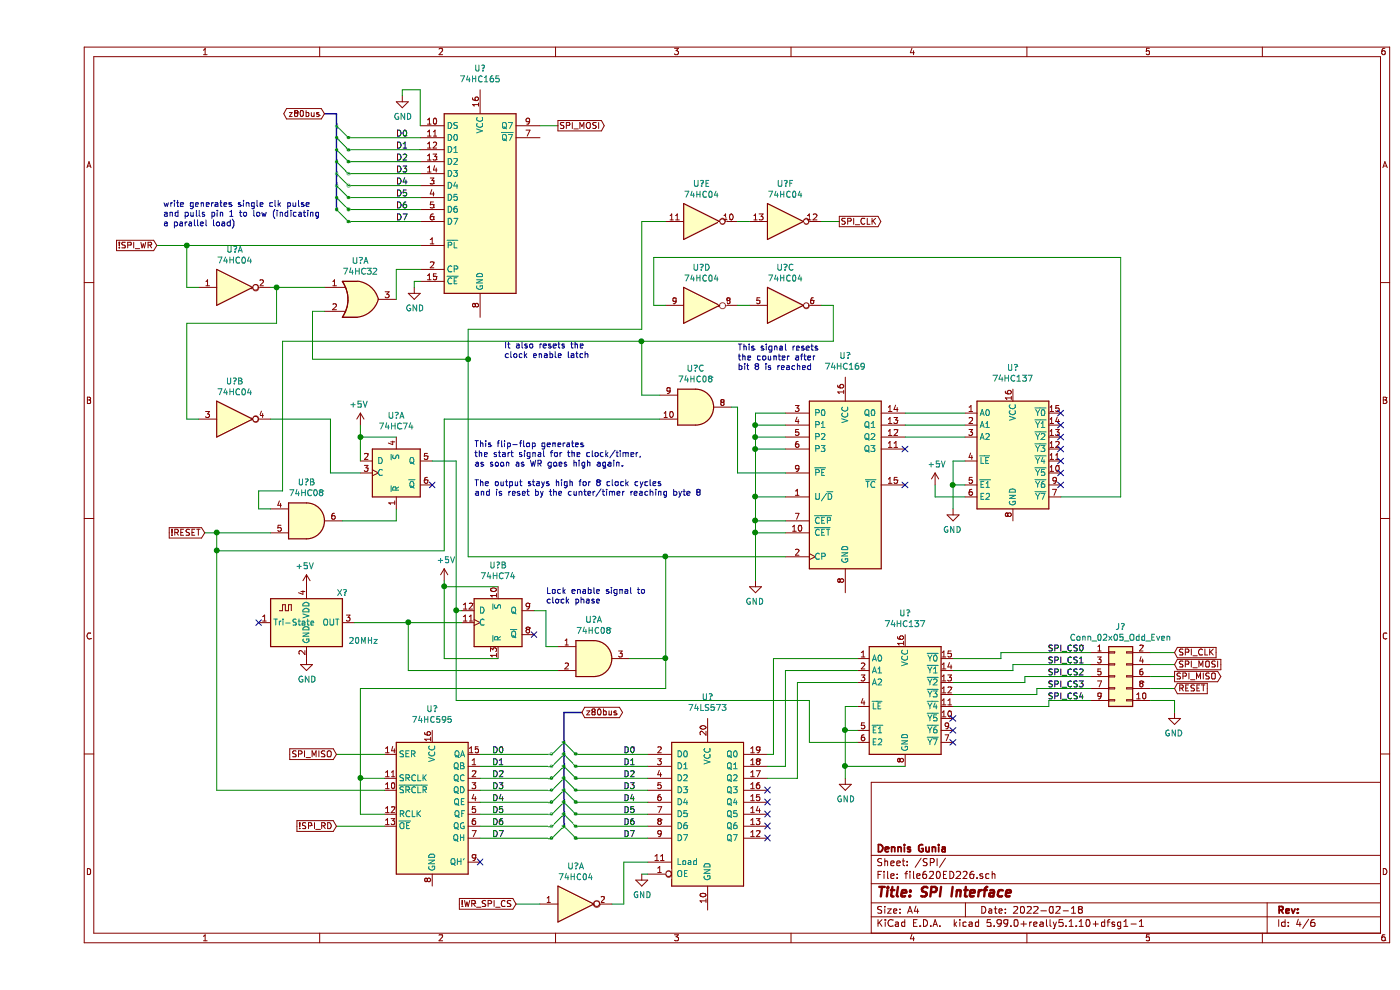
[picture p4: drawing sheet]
EESchema Schematic File Version 4
EELAYER 30 0
EELAYER END
$Descr A4 11693 8268
encoding utf-8
Sheet 4 6
Title "SPI Interface"
Date "2022-02-18"
Rev ""
Comp "Dennis Gunia"
Comment1 ""
Comment2 ""
Comment3 ""
Comment4 ""
$EndDescr
$Comp
L 74xx:74HC165 U?
U 1 1
P 3700 1650
F 0 "U?" H 3700 2731 50  0000 C CNN
F 1 "74HC165" H 3700 2640 50  0000 C CNN
F 2 "" H 3700 1650 50  0001 C CNN
F 3 "https://assets.nexperia.com/documents/data-sheet/74HC_HCT165.pdf" H 3700 1650 50  0001 C CNN
	1    3700 1650
	1    0    0    -1  
$EndComp
Wire Wire Line
	3200 1150 2600 1150
Entry Wire Line
	2600 1150 2500 1050
Text Label 3100 1150 2    50   ~ 0
D0
Wire Wire Line
	3200 1250 2600 1250
Entry Wire Line
	2600 1250 2500 1150
Text Label 3100 1250 2    50   ~ 0
D1
Wire Wire Line
	3200 1350 2600 1350
Entry Wire Line
	2600 1350 2500 1250
Text Label 3100 1350 2    50   ~ 0
D2
Wire Wire Line
	3200 1450 2600 1450
Entry Wire Line
	2600 1450 2500 1350
Text Label 3100 1450 2    50   ~ 0
D3
Wire Wire Line
	3200 1550 2600 1550
Entry Wire Line
	2600 1550 2500 1450
Text Label 3100 1550 2    50   ~ 0
D4
Wire Wire Line
	3200 1650 2600 1650
Entry Wire Line
	2600 1650 2500 1550
Text Label 3100 1650 2    50   ~ 0
D5
Wire Wire Line
	3200 1750 2600 1750
Entry Wire Line
	2600 1750 2500 1650
Text Label 3100 1750 2    50   ~ 0
D6
Wire Wire Line
	3200 1850 2600 1850
Entry Wire Line
	2600 1850 2500 1750
Text Label 3100 1850 2    50   ~ 0
D7
$Comp
L power:GND #PWR?
U 1 1
P 3150 2400
F 0 "#PWR?" H 3150 2150 50  0001 C CNN
F 1 "GND" H 3155 2227 50  0000 C CNN
F 2 "" H 3150 2400 50  0001 C CNN
F 3 "" H 3150 2400 50  0001 C CNN
	1    3150 2400
	1    0    0    -1  
$EndComp
Wire Wire Line
	3200 2350 3150 2350
Wire Wire Line
	3150 2350 3150 2400
Text GLabel 1000 2050 0    50   Input ~ 0
!SPI_WR
$Comp
L power:GND #PWR?
U 1 1
P 3050 800
F 0 "#PWR?" H 3050 550 50  0001 C CNN
F 1 "GND" H 3055 627 50  0000 C CNN
F 2 "" H 3050 800 50  0001 C CNN
F 3 "" H 3050 800 50  0001 C CNN
	1    3050 800 
	1    0    0    -1  
$EndComp
Wire Wire Line
	3200 1050 3200 750 
Wire Wire Line
	3200 750  3050 750 
Wire Wire Line
	3050 750  3050 800 
$Comp
L 74xx:74LS32 U?
U 1 1
P 2700 2500
F 0 "U?" H 2700 2825 50  0000 C CNN
F 1 "74HC32" H 2700 2734 50  0000 C CNN
F 2 "" H 2700 2500 50  0001 C CNN
F 3 "http://www.ti.com/lit/gpn/sn74LS32" H 2700 2500 50  0001 C CNN
	1    2700 2500
	1    0    0    -1  
$EndComp
$Comp
L 74xx:74HC04 U?
U 1 1
P 1650 2400
F 0 "U?" H 1650 2717 50  0000 C CNN
F 1 "74HC04" H 1650 2626 50  0000 C CNN
F 2 "" H 1650 2400 50  0001 C CNN
F 3 "https://assets.nexperia.com/documents/data-sheet/74HC_HCT04.pdf" H 1650 2400 50  0001 C CNN
	1    1650 2400
	1    0    0    -1  
$EndComp
Wire Wire Line
	1950 2400 2000 2400
Wire Wire Line
	1000 2050 1250 2050
Wire Wire Line
	1250 2050 1250 2400
Wire Wire Line
	1250 2400 1350 2400
Wire Wire Line
	1250 2050 3200 2050
Connection ~ 1250 2050
Wire Wire Line
	3000 2500 3000 2250
Wire Wire Line
	3000 2250 3200 2250
Text Notes 1050 1900 0    50   ~ 0
write generates single clk pulse \nand pulls pin 1 to low (indicating \na parallel load)\n
$Comp
L 74xx:74HC74 U?
U 1 1
P 3000 3950
F 0 "U?" H 3000 4431 50  0000 C CNN
F 1 "74HC74" H 3000 4340 50  0000 C CNN
F 2 "" H 3000 3950 50  0001 C CNN
F 3 "74xx/74hc_hct74.pdf" H 3000 3950 50  0001 C CNN
	1    3000 3950
	1    0    0    -1  
$EndComp
$Comp
L Oscillator:ASCO X?
U 1 1
P 2250 5200
F 0 "X?" H 2500 5450 50  0000 L CNN
F 1 "20MHz" H 2600 5050 50  0000 L CNN
F 2 "Oscillator:Oscillator_SMD_Abracon_ASCO-4Pin_1.6x1.2mm" H 2350 4850 50  0001 C CNN
F 3 "https://abracon.com/Oscillators/ASCO.pdf" H 2025 5325 50  0001 C CNN
	1    2250 5200
	1    0    0    -1  
$EndComp
$Comp
L 74xx:74HC04 U?
U 2 1
P 1650 3500
F 0 "U?" H 1650 3817 50  0000 C CNN
F 1 "74HC04" H 1650 3726 50  0000 C CNN
F 2 "" H 1650 3500 50  0001 C CNN
F 3 "https://assets.nexperia.com/documents/data-sheet/74HC_HCT04.pdf" H 1650 3500 50  0001 C CNN
	2    1650 3500
	1    0    0    -1  
$EndComp
Wire Wire Line
	2000 2400 2000 2700
Wire Wire Line
	2000 2700 1250 2700
Wire Wire Line
	1250 2700 1250 3500
Wire Wire Line
	1250 3500 1350 3500
Connection ~ 2000 2400
Wire Wire Line
	2000 2400 2400 2400
Wire Wire Line
	2450 3500 2450 3950
Wire Wire Line
	2450 3950 2700 3950
Wire Wire Line
	1950 3500 2450 3500
Text Notes 3650 4150 0    50   ~ 0
This flip-flop generates \nthe start signal for the clock/timer, \nas soon as WR goes high again.\n\nThe output stays high for 8 clock cycles \nand is reset by the cunter/timer reaching byte 8
$Comp
L 74xx:74HC74 U?
U 2 1
P 3850 5200
F 0 "U?" H 3850 5681 50  0000 C CNN
F 1 "74HC74" H 3850 5590 50  0000 C CNN
F 2 "" H 3850 5200 50  0001 C CNN
F 3 "74xx/74hc_hct74.pdf" H 3850 5200 50  0001 C CNN
	2    3850 5200
	1    0    0    -1  
$EndComp
Wire Wire Line
	3300 3850 3500 3850
Wire Wire Line
	3500 3850 3500 5100
Wire Wire Line
	3500 5100 3550 5100
Wire Wire Line
	2650 5200 3100 5200
$Comp
L power:+5V #PWR?
U 1 1
P 2700 3550
F 0 "#PWR?" H 2700 3400 50  0001 C CNN
F 1 "+5V" H 2715 3723 50  0000 C CNN
F 2 "" H 2700 3550 50  0001 C CNN
F 3 "" H 2700 3550 50  0001 C CNN
	1    2700 3550
	-1   0    0    -1  
$EndComp
$Comp
L power:+5V #PWR?
U 1 1
P 3400 4850
F 0 "#PWR?" H 3400 4700 50  0001 C CNN
F 1 "+5V" H 3415 5023 50  0000 C CNN
F 2 "" H 3400 4850 50  0001 C CNN
F 3 "" H 3400 4850 50  0001 C CNN
	1    3400 4850
	1    0    0    -1  
$EndComp
Wire Wire Line
	2700 3650 2700 3550
Wire Wire Line
	2700 3650 3000 3650
Connection ~ 2700 3650
Wire Wire Line
	3850 4900 3400 4900
Wire Wire Line
	3400 4900 3400 4850
Wire Wire Line
	3850 5500 3400 5500
Wire Wire Line
	3400 5500 3400 4900
Connection ~ 3400 4900
Wire Wire Line
	2700 3850 2700 3650
$Comp
L power:+5V #PWR?
U 1 1
P 2250 4900
F 0 "#PWR?" H 2250 4750 50  0001 C CNN
F 1 "+5V" H 2265 5073 50  0000 C CNN
F 2 "" H 2250 4900 50  0001 C CNN
F 3 "" H 2250 4900 50  0001 C CNN
	1    2250 4900
	-1   0    0    -1  
$EndComp
$Comp
L power:GND #PWR?
U 1 1
P 2250 5500
F 0 "#PWR?" H 2250 5250 50  0001 C CNN
F 1 "GND" H 2255 5327 50  0000 C CNN
F 2 "" H 2250 5500 50  0001 C CNN
F 3 "" H 2250 5500 50  0001 C CNN
	1    2250 5500
	1    0    0    -1  
$EndComp
Text Notes 4250 5050 0    50   ~ 0
Lock enable signal to\nclock phase
Wire Wire Line
	3600 4650 3600 3000
Wire Wire Line
	3600 3000 2300 3000
Wire Wire Line
	2300 3000 2300 2600
Wire Wire Line
	2300 2600 2400 2600
$Comp
L 74xx:74LS169 U?
U 1 1
P 6750 4050
F 0 "U?" H 6750 5131 50  0000 C CNN
F 1 "74HC169" H 6750 5040 50  0000 C CNN
F 2 "" H 6750 4050 50  0001 C CNN
F 3 "http://www.ti.com/lit/gpn/sn74LS169" H 6750 4050 50  0001 C CNN
	1    6750 4050
	1    0    0    -1  
$EndComp
Wire Wire Line
	7250 3450 7750 3450
Wire Wire Line
	7250 3550 7750 3550
Wire Wire Line
	7250 3650 7750 3650
NoConn ~ 7250 4050
NoConn ~ 4150 5300
$Comp
L power:GND #PWR?
U 1 1
P 6000 4850
F 0 "#PWR?" H 6000 4600 50  0001 C CNN
F 1 "GND" H 6005 4677 50  0000 C CNN
F 2 "" H 6000 4850 50  0001 C CNN
F 3 "" H 6000 4850 50  0001 C CNN
	1    6000 4850
	-1   0    0    -1  
$EndComp
Wire Wire Line
	6250 4150 6000 4150
Wire Wire Line
	6000 4150 6000 4350
Wire Wire Line
	6000 4150 6000 3750
Wire Wire Line
	6000 3750 6250 3750
Connection ~ 6000 4150
Wire Wire Line
	6250 3650 6000 3650
Wire Wire Line
	6000 3650 6000 3750
Connection ~ 6000 3750
Wire Wire Line
	6250 3550 6000 3550
Wire Wire Line
	6000 3550 6000 3650
Connection ~ 6000 3650
Wire Wire Line
	6250 3450 6000 3450
Wire Wire Line
	6000 3450 6000 3550
Connection ~ 6000 3550
Wire Wire Line
	6250 4350 6000 4350
Connection ~ 6000 4350
Wire Wire Line
	6000 4350 6000 4450
Wire Wire Line
	6250 4450 6000 4450
Connection ~ 6000 4450
Wire Wire Line
	6000 4450 6000 4850
$Comp
L 74xx:74HC04 U?
U 3 1
P 6250 2550
F 0 "U?" H 6250 2867 50  0000 C CNN
F 1 "74HC04" H 6250 2776 50  0000 C CNN
F 2 "" H 6250 2550 50  0001 C CNN
F 3 "https://assets.nexperia.com/documents/data-sheet/74HC_HCT04.pdf" H 6250 2550 50  0001 C CNN
	3    6250 2550
	1    0    0    -1  
$EndComp
Wire Wire Line
	6550 2550 6650 2550
Wire Wire Line
	5950 2550 5850 2550
Wire Wire Line
	9050 2150 9050 4150
Wire Wire Line
	9050 4150 8550 4150
Wire Wire Line
	6250 3950 5850 3950
Wire Wire Line
	6650 2850 6650 2550
Text Notes 5850 3100 0    50   ~ 0
This signal resets\nthe counter after\nbit 8 is reached
Wire Wire Line
	2550 4350 3000 4350
Wire Wire Line
	3000 4350 3000 4250
$Comp
L 74xx:74HC137 U?
U 1 1
P 8150 3850
F 0 "U?" H 8150 4631 50  0000 C CNN
F 1 "74HC137" H 8150 4540 50  0000 C CNN
F 2 "" H 8150 3850 50  0001 C CNN
F 3 "http://www.ti.com/lit/ds/symlink/cd74hc237.pdf" H 8150 3850 50  0001 C CNN
	1    8150 3850
	1    0    0    -1  
$EndComp
$Comp
L power:GND #PWR?
U 1 1
P 7650 4250
F 0 "#PWR?" H 7650 4000 50  0001 C CNN
F 1 "GND" H 7655 4077 50  0000 C CNN
F 2 "" H 7650 4250 50  0001 C CNN
F 3 "" H 7650 4250 50  0001 C CNN
	1    7650 4250
	-1   0    0    -1  
$EndComp
$Comp
L power:+5V #PWR?
U 1 1
P 7500 4050
F 0 "#PWR?" H 7500 3900 50  0001 C CNN
F 1 "+5V" H 7515 4223 50  0000 C CNN
F 2 "" H 7500 4050 50  0001 C CNN
F 3 "" H 7500 4050 50  0001 C CNN
	1    7500 4050
	1    0    0    -1  
$EndComp
Wire Wire Line
	7650 4250 7650 4050
Wire Wire Line
	7650 4050 7750 4050
Wire Wire Line
	7650 4050 7650 3850
Wire Wire Line
	7650 3850 7750 3850
Connection ~ 7650 4050
Wire Wire Line
	7750 4150 7500 4150
Wire Wire Line
	7500 4150 7500 4050
NoConn ~ 7250 3750
NoConn ~ 8550 4050
NoConn ~ 8550 3950
NoConn ~ 8550 3850
NoConn ~ 8550 3750
NoConn ~ 8550 3650
NoConn ~ 8550 3550
NoConn ~ 8550 3450
$Comp
L 74xx:74HC04 U?
U 4 1
P 5550 2550
F 0 "U?" H 5550 2867 50  0000 C CNN
F 1 "74HC04" H 5550 2776 50  0000 C CNN
F 2 "" H 5550 2550 50  0001 C CNN
F 3 "https://assets.nexperia.com/documents/data-sheet/74HC_HCT04.pdf" H 5550 2550 50  0001 C CNN
	4    5550 2550
	1    0    0    -1  
$EndComp
Wire Wire Line
	9050 2150 5150 2150
Wire Wire Line
	5150 2150 5150 2550
Wire Wire Line
	5150 2550 5250 2550
Text Notes 3900 3000 0    50   ~ 0
It also resets the\nclock enable latch
$Comp
L 74xx:74HC04 U?
U 5 1
P 5550 1850
F 0 "U?" H 5550 2167 50  0000 C CNN
F 1 "74HC04" H 5550 2076 50  0000 C CNN
F 2 "" H 5550 1850 50  0001 C CNN
F 3 "https://assets.nexperia.com/documents/data-sheet/74HC_HCT04.pdf" H 5550 1850 50  0001 C CNN
	5    5550 1850
	1    0    0    -1  
$EndComp
$Comp
L 74xx:74HC04 U?
U 6 1
P 6250 1850
F 0 "U?" H 6250 2167 50  0000 C CNN
F 1 "74HC04" H 6250 2076 50  0000 C CNN
F 2 "" H 6250 1850 50  0001 C CNN
F 3 "https://assets.nexperia.com/documents/data-sheet/74HC_HCT04.pdf" H 6250 1850 50  0001 C CNN
	6    6250 1850
	1    0    0    -1  
$EndComp
Wire Wire Line
	5950 1850 5850 1850
Wire Wire Line
	3600 3000 3600 2750
Wire Wire Line
	3600 2750 5050 2750
Wire Wire Line
	5050 2750 5050 1850
Wire Wire Line
	5050 1850 5250 1850
Connection ~ 3600 3000
Text GLabel 6700 1850 2    50   Output ~ 0
SPI_CLK
Wire Wire Line
	6550 1850 6700 1850
Text GLabel 4350 1050 2    50   Output ~ 0
SPI_MOSI
Wire Wire Line
	4200 1050 4350 1050
NoConn ~ 1850 5200
Wire Wire Line
	3600 4650 5250 4650
$Comp
L 74xx:74LS08 U?
U 1 1
P 4650 5500
F 0 "U?" H 4650 5825 50  0000 C CNN
F 1 "74HC08" H 4650 5734 50  0000 C CNN
F 2 "" H 4650 5500 50  0001 C CNN
F 3 "http://www.ti.com/lit/gpn/sn74LS08" H 4650 5500 50  0001 C CNN
	1    4650 5500
	1    0    0    -1  
$EndComp
Wire Wire Line
	3100 5200 3100 5600
Wire Wire Line
	3100 5600 4350 5600
Connection ~ 3100 5200
Wire Wire Line
	3100 5200 3550 5200
Wire Wire Line
	4150 5100 4250 5100
Wire Wire Line
	4250 5100 4250 5400
Wire Wire Line
	4250 5400 4350 5400
Wire Wire Line
	4950 5500 5250 5500
Wire Wire Line
	5250 5500 5250 4650
Connection ~ 5250 4650
Wire Wire Line
	5250 4650 6250 4650
$Comp
L 74xx:74HC595 U?
U 1 1
P 3300 6700
F 0 "U?" H 3300 7481 50  0000 C CNN
F 1 "74HC595" H 3300 7390 50  0000 C CNN
F 2 "" H 3300 6700 50  0001 C CNN
F 3 "http://www.ti.com/lit/ds/symlink/sn74hc595.pdf" H 3300 6700 50  0001 C CNN
	1    3300 6700
	1    0    0    -1  
$EndComp
Wire Wire Line
	5250 5500 5250 5750
Wire Wire Line
	5250 5750 2700 5750
Wire Wire Line
	2700 5750 2700 6500
Wire Wire Line
	2700 6500 2900 6500
Connection ~ 5250 5500
$Comp
L 74xx:74LS08 U?
U 2 1
P 2250 4350
F 0 "U?" H 2250 4675 50  0000 C CNN
F 1 "74HC08" H 2250 4584 50  0000 C CNN
F 2 "" H 2250 4350 50  0001 C CNN
F 3 "http://www.ti.com/lit/gpn/sn74LS08" H 2250 4350 50  0001 C CNN
	2    2250 4350
	1    0    0    -1  
$EndComp
Wire Wire Line
	2050 2850 2050 4100
Wire Wire Line
	2050 4100 1850 4100
Wire Wire Line
	1850 4100 1850 4250
Wire Wire Line
	1850 4250 1950 4250
Wire Wire Line
	1950 4450 1500 4450
Wire Wire Line
	1500 4450 1500 4600
Wire Wire Line
	1500 6600 2900 6600
Text GLabel 1400 4450 0    50   Input ~ 0
!RESET
Wire Wire Line
	1400 4450 1500 4450
Connection ~ 1500 4450
Text GLabel 2500 6300 0    50   Input ~ 0
SPI_MISO
Wire Wire Line
	2500 6300 2900 6300
Wire Wire Line
	2700 6500 2700 6800
Wire Wire Line
	2700 6800 2900 6800
Connection ~ 2700 6500
Text GLabel 2500 6900 0    50   Input ~ 0
!SPI_RD
Wire Wire Line
	2900 6900 2500 6900
Wire Wire Line
	3700 6300 4300 6300
Entry Wire Line
	4300 6300 4400 6200
Text Label 3800 6300 0    50   ~ 0
D0
Wire Wire Line
	3700 6400 4300 6400
Entry Wire Line
	4300 6400 4400 6300
Text Label 3800 6400 0    50   ~ 0
D1
Wire Wire Line
	3700 6500 4300 6500
Entry Wire Line
	4300 6500 4400 6400
Text Label 3800 6500 0    50   ~ 0
D2
Wire Wire Line
	3700 6600 4300 6600
Entry Wire Line
	4300 6600 4400 6500
Text Label 3800 6600 0    50   ~ 0
D3
Wire Wire Line
	3700 6700 4300 6700
Entry Wire Line
	4300 6700 4400 6600
Text Label 3800 6700 0    50   ~ 0
D4
Wire Wire Line
	3700 6800 4300 6800
Entry Wire Line
	4300 6800 4400 6700
Text Label 3800 6800 0    50   ~ 0
D5
Wire Wire Line
	3700 6900 4300 6900
Entry Wire Line
	4300 6900 4400 6800
Text Label 3800 6900 0    50   ~ 0
D6
Wire Wire Line
	3700 7000 4300 7000
Entry Wire Line
	4300 7000 4400 6900
Text Label 3800 7000 0    50   ~ 0
D7
Wire Wire Line
	2050 2850 5050 2850
$Comp
L 74xx:74LS08 U?
U 3 1
P 5500 3400
F 0 "U?" H 5500 3725 50  0000 C CNN
F 1 "74HC08" H 5500 3634 50  0000 C CNN
F 2 "" H 5500 3400 50  0001 C CNN
F 3 "http://www.ti.com/lit/gpn/sn74LS08" H 5500 3400 50  0001 C CNN
	3    5500 3400
	1    0    0    -1  
$EndComp
Wire Wire Line
	5850 3950 5850 3400
Wire Wire Line
	5850 3400 5800 3400
Wire Wire Line
	5200 3300 5050 3300
Wire Wire Line
	5050 3300 5050 2850
Connection ~ 5050 2850
Wire Wire Line
	5050 2850 6650 2850
Wire Wire Line
	5200 3500 3400 3500
Wire Wire Line
	3400 3500 3400 4600
Wire Wire Line
	3400 4600 1500 4600
Connection ~ 1500 4600
Wire Wire Line
	1500 4600 1500 6600
Wire Bus Line
	4400 5950 4550 5950
Wire Bus Line
	2500 950  2400 950 
Text GLabel 2400 950  0    50   BiDi ~ 0
z80bus
Text GLabel 4550 5950 2    50   BiDi ~ 0
z80bus
NoConn ~ 3700 7200
$Comp
L 74xx:74LS573 U?
U 1 1
P 5600 6800
F 0 "U?" H 5600 7781 50  0000 C CNN
F 1 "74LS573" H 5600 7690 50  0000 C CNN
F 2 "" H 5600 6800 50  0001 C CNN
F 3 "74xx/74hc573.pdf" H 5600 6800 50  0001 C CNN
	1    5600 6800
	1    0    0    -1  
$EndComp
Wire Wire Line
	5100 6300 4500 6300
Entry Wire Line
	4500 6300 4400 6200
Text Label 5000 6300 2    50   ~ 0
D0
Wire Wire Line
	5100 6400 4500 6400
Entry Wire Line
	4500 6400 4400 6300
Text Label 5000 6400 2    50   ~ 0
D1
Wire Wire Line
	5100 6500 4500 6500
Entry Wire Line
	4500 6500 4400 6400
Text Label 5000 6500 2    50   ~ 0
D2
Wire Wire Line
	5100 6600 4500 6600
Entry Wire Line
	4500 6600 4400 6500
Text Label 5000 6600 2    50   ~ 0
D3
Wire Wire Line
	5100 6700 4500 6700
Entry Wire Line
	4500 6700 4400 6600
Text Label 5000 6700 2    50   ~ 0
D4
Wire Wire Line
	5100 6800 4500 6800
Entry Wire Line
	4500 6800 4400 6700
Text Label 5000 6800 2    50   ~ 0
D5
Wire Wire Line
	5100 6900 4500 6900
Entry Wire Line
	4500 6900 4400 6800
Text Label 5000 6900 2    50   ~ 0
D6
Wire Wire Line
	5100 7000 4500 7000
Entry Wire Line
	4500 7000 4400 6900
Text Label 5000 7000 2    50   ~ 0
D7
Wire Wire Line
	5050 7300 5100 7300
$Comp
L power:GND #PWR?
U 1 1
P 5050 7300
F 0 "#PWR?" H 5050 7050 50  0001 C CNN
F 1 "GND" H 5055 7127 50  0000 C CNN
F 2 "" H 5050 7300 50  0001 C CNN
F 3 "" H 5050 7300 50  0001 C CNN
	1    5050 7300
	1    0    0    -1  
$EndComp
$Comp
L 74xx:74HC04 U?
U 1 1
P 4500 7550
F 0 "U?" H 4500 7867 50  0000 C CNN
F 1 "74HC04" H 4500 7776 50  0000 C CNN
F 2 "" H 4500 7550 50  0001 C CNN
F 3 "https://assets.nexperia.com/documents/data-sheet/74HC_HCT04.pdf" H 4500 7550 50  0001 C CNN
	1    4500 7550
	1    0    0    -1  
$EndComp
Text GLabel 4000 7550 0    50   Input ~ 0
!WR_SPI_CS
Wire Wire Line
	4000 7550 4200 7550
Wire Wire Line
	4800 7550 4900 7550
Wire Wire Line
	4900 7550 4900 7200
Wire Wire Line
	4900 7200 5100 7200
$Comp
L 74xx:74HC137 U?
U 1 1
P 7250 5900
F 0 "U?" H 7250 6681 50  0000 C CNN
F 1 "74HC137" H 7250 6590 50  0000 C CNN
F 2 "" H 7250 5900 50  0001 C CNN
F 3 "http://www.ti.com/lit/ds/symlink/cd74hc237.pdf" H 7250 5900 50  0001 C CNN
	1    7250 5900
	1    0    0    -1  
$EndComp
Wire Wire Line
	6100 6300 6150 6300
Wire Wire Line
	6150 6300 6150 5500
Wire Wire Line
	6150 5500 6850 5500
Wire Wire Line
	6250 6400 6250 5600
Wire Wire Line
	6250 5600 6850 5600
Wire Wire Line
	6100 6400 6250 6400
Wire Wire Line
	6100 6500 6350 6500
Wire Wire Line
	6350 6500 6350 5700
Wire Wire Line
	6350 5700 6850 5700
NoConn ~ 3300 4050
Wire Wire Line
	3500 5100 3500 5850
Wire Wire Line
	3500 5850 6450 5850
Wire Wire Line
	6450 5850 6450 6200
Wire Wire Line
	6450 6200 6850 6200
Connection ~ 3500 5100
$Comp
L power:GND #PWR?
U 1 1
P 6750 6500
F 0 "#PWR?" H 6750 6250 50  0001 C CNN
F 1 "GND" H 6755 6327 50  0000 C CNN
F 2 "" H 6750 6500 50  0001 C CNN
F 3 "" H 6750 6500 50  0001 C CNN
	1    6750 6500
	1    0    0    -1  
$EndComp
Wire Wire Line
	6750 6500 6750 6400
Wire Wire Line
	6750 6100 6850 6100
Wire Wire Line
	6750 6100 6750 5900
Wire Wire Line
	6750 5900 6850 5900
Connection ~ 6750 6100
Wire Wire Line
	7250 6400 6750 6400
Connection ~ 6750 6400
Wire Wire Line
	6750 6400 6750 6100
$Comp
L Connector_Generic:Conn_02x05_Odd_Even J?
U 1 1
P 9000 5650
F 0 "J?" H 9050 6067 50  0000 C CNN
F 1 "Conn_02x05_Odd_Even" H 9050 5976 50  0000 C CNN
F 2 "" H 9000 5650 50  0001 C CNN
F 3 "~" H 9000 5650 50  0001 C CNN
	1    9000 5650
	1    0    0    -1  
$EndComp
Text GLabel 9500 5450 2    50   Input ~ 0
SPI_CLK
Text GLabel 9500 5550 2    50   Input ~ 0
SPI_MOSI
Text GLabel 9500 5650 2    50   Output ~ 0
SPI_MISO
$Comp
L power:GND #PWR?
U 1 1
P 9500 5950
F 0 "#PWR?" H 9500 5700 50  0001 C CNN
F 1 "GND" H 9505 5777 50  0000 C CNN
F 2 "" H 9500 5950 50  0001 C CNN
F 3 "" H 9500 5950 50  0001 C CNN
	1    9500 5950
	-1   0    0    -1  
$EndComp
Text GLabel 9500 5750 2    50   Input ~ 0
RESET
Wire Wire Line
	9300 5850 9500 5850
Wire Wire Line
	9500 5850 9500 5950
Wire Wire Line
	9500 5750 9300 5750
Wire Wire Line
	9300 5650 9500 5650
Wire Wire Line
	9300 5550 9500 5550
Wire Wire Line
	9500 5450 9300 5450
Wire Wire Line
	8050 5500 8050 5450
Wire Wire Line
	8050 5450 8800 5450
Wire Wire Line
	8800 5550 8150 5550
Wire Wire Line
	8150 5550 8150 5600
Wire Wire Line
	8150 5600 7650 5600
Wire Wire Line
	7650 5500 8050 5500
Wire Wire Line
	7650 5700 8250 5700
Wire Wire Line
	8250 5700 8250 5650
Wire Wire Line
	8250 5650 8800 5650
Wire Wire Line
	8350 5750 8350 5800
Wire Wire Line
	8350 5800 7650 5800
Wire Wire Line
	7650 5900 8450 5900
Wire Wire Line
	8450 5900 8450 5850
Wire Wire Line
	8450 5850 8800 5850
Wire Wire Line
	8350 5750 8800 5750
NoConn ~ 7650 6000
NoConn ~ 7650 6100
NoConn ~ 7650 6200
Text Label 8750 5450 2    50   ~ 0
SPI_CS0
Text Label 8750 5550 2    50   ~ 0
SPI_CS1
Text Label 8750 5650 2    50   ~ 0
SPI_CS2
Text Label 8750 5750 2    50   ~ 0
SPI_CS3
Text Label 8750 5850 2    50   ~ 0
SPI_CS4
NoConn ~ 6100 6600
NoConn ~ 6100 6700
NoConn ~ 6100 6800
NoConn ~ 6100 6900
NoConn ~ 6100 7000
Wire Bus Line
	4400 5950 4400 6900
Wire Bus Line
	2500 950  2500 1750
$EndSCHEMATC
